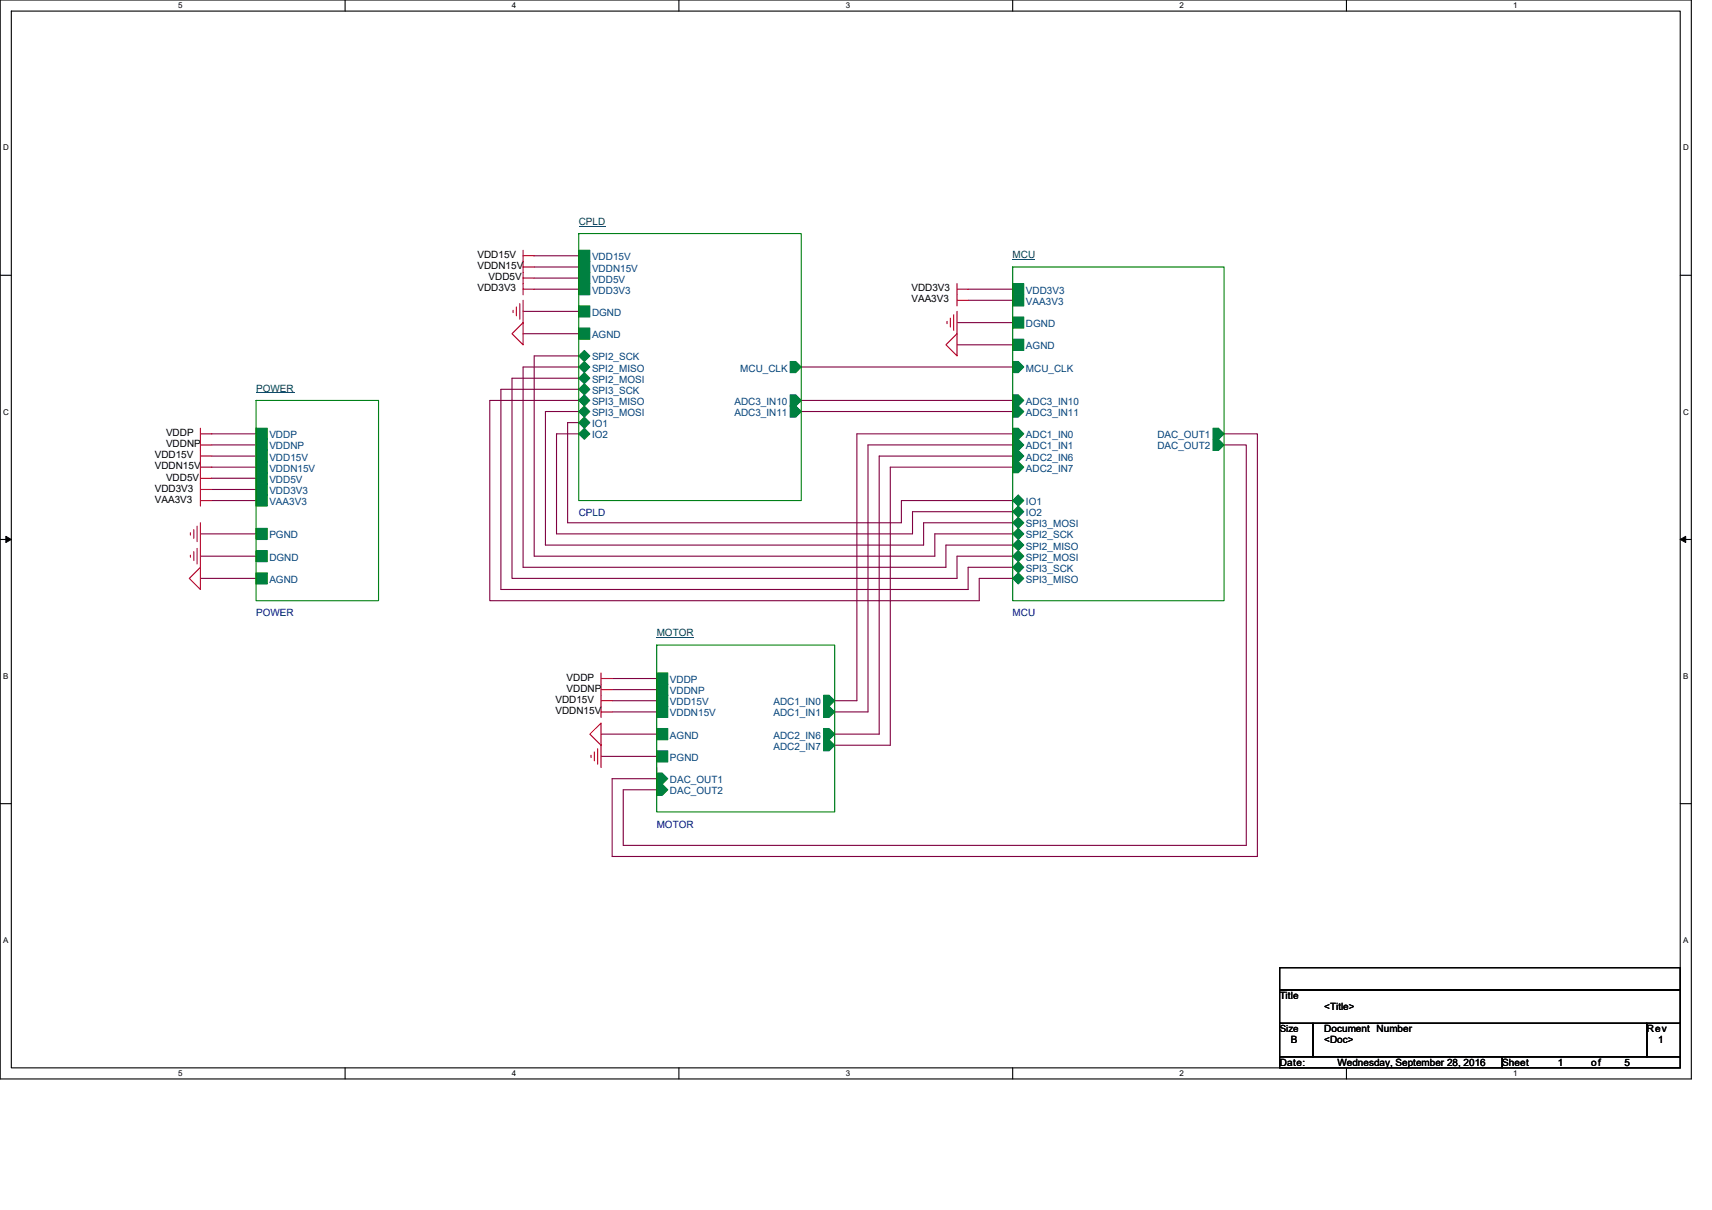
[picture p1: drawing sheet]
<svg xmlns="http://www.w3.org/2000/svg" width="297mm" height="210mm" viewBox="0 0 297 210" stroke-linecap="round" stroke-linejoin="round" font-family="sans-serif">
<path d="M0 0h293.5v187.2h-293.5zM2 1.9h289.5v183.4h-289.5z" fill="none" stroke="#000" stroke-width=".19"/>
<g fill="#fff">
<path d="M30.9 .2h.8v1.6h-.8z"/>
<path d="M30.9 185.5h.8v1.6h-.8z"/>
</g>
<path d="M59.9 0v1.9M59.9 185.3v1.9" fill="none" stroke="#000" stroke-width=".19"/>
<g fill="#fff">
<path d="M88.8 .2h.8v1.6h-.8z"/>
<path d="M88.8 185.5h.8v1.6h-.8z"/>
</g>
<path d="M117.8 0v1.9M117.8 185.3v1.9" fill="none" stroke="#000" stroke-width=".19"/>
<g fill="#fff">
<path d="M146.7 .2h.8v1.6h-.8z"/>
<path d="M146.7 185.5h.8v1.6h-.8z"/>
</g>
<path d="M175.7 0v1.9M175.7 185.3v1.9" fill="none" stroke="#000" stroke-width=".19"/>
<g fill="#fff">
<path d="M204.7 .2h.7v1.6h-.7z"/>
<path d="M204.7 185.5h.7v1.6h-.7z"/>
</g>
<path d="M233.6 0v1.9M233.6 185.3v1.9" fill="none" stroke="#000" stroke-width=".19"/>
<g fill="#fff">
<path d="M262.6 .2h.7v1.6h-.7z"/>
<path d="M262.6 185.5h.7v1.6h-.7z"/>
<path d="M.5 24.8h1v1.6h-1z"/>
<path d="M292 24.8h1v1.6h-1z"/>
<path d="M.5 70.7h1v1.5h-1z"/>
<path d="M292 70.7h1v1.5h-1z"/>
</g>
<path d="M0 47.8h2M291.5 47.8h2" fill="none" stroke="#000" stroke-width=".19"/>
<g fill="#fff">
<path d="M.5 116.5h.9v1.6h-.9z"/>
<path d="M292 116.5h.9v1.6h-.9z"/>
</g>
<path d="M0 93.6h2M291.5 93.6h2" fill="none" stroke="#000" stroke-width=".19"/>
<path d="M1 93.1l1 .5-1 .5zM291.5 93.6l1-.5v1z" fill="#000" stroke="#000" stroke-width=".17"/>
<g fill="#fff">
<path d="M.5 162.4h.9v1.5h-.9z"/>
<path d="M292 162.4h.9v1.5h-.9z"/>
</g>
<path d="M0 139.5h2M291.5 139.5h2M222 167.9h69.5v3.9h-69.5zM222 171.8h69.5v5.8h-69.5zM222 177.6h5.8v5.8h-5.8zM227.8 177.6h57.9v5.8h-57.9zM285.7 177.6h5.8v5.8h-5.8zM222 183.4h38.6v1.9h-38.6zM260.6 183.4h30.9v1.9h-30.9z" fill="none" stroke="#000" stroke-width=".19"/>
<g fill="none" stroke="#800040" stroke-width=".19">
<path d="M90.8 54h9.6M90.8 57.9h9.6M92.7 44.4h7.7M92.7 46.3h7.7M92.7 48.3h7.7M92.7 50.2h7.7M166 56h9.7M166 59.8h9.7M168 50.2h7.7M168 52.1h7.7M36.7 75.3h7.7M36.7 77.2h7.7"/>
<path d="M36.7 79.1h7.7M100.4 73.3h-1.9v17.4h57.9v-3.8h19.3M100.4 75.3h-3.8v17.3h61.7v-3.8h17.4M100.4 71.4h-5.8v23.2h65.6v-3.9h15.5M100.4 61.8h-7.7v34.7h69.5v-3.9h13.5M100.4 63.7h-9.6v34.7h73.3v-3.8h11.6M100.4 65.6h-11.6v34.8h77.2v-3.9h9.7M100.4 67.6h-13.5v34.7h81.1v-3.9h7.7M100.4 69.5h-15.4v34.7h84.9v-3.8h5.8M139 63.7h36.7M139 69.5h36.7M139 71.4h36.7"/>
<path d="M175.7 75.3h-27v46.3h-3.9M175.7 77.2h-25.1v46.3h-5.8M175.7 79.1h-23.2v48.3h-7.7M212.4 77.2h3.8v69.5h-108.1v-9.6h5.8M212.4 75.3h5.8v73.3h-112v-13.5h7.7v-1.9M34.8 92.6h9.6M34.8 96.5h9.6M36.7 81.1h7.7M36.7 83h7.7M36.7 84.9h7.7M36.7 86.9h7.7M175.7 81.1h-21.2v48.2h-9.7"/>
<path d="M34.8 100.4h9.6M106.2 117.8h7.7M106.2 119.7h7.7M104.3 127.4h9.6M104.3 131.3h9.6M106.2 121.6h7.7M106.2 123.5h7.7"/>
</g>
<g fill="none" stroke="#f00" stroke-width=".19">
<path d="M88.8 57.9l2-1.9v3.8zM89 53.8v.5M89.6 53.3v1.5M90.2 52.7v2.7M90.8 44.4h1.9M90.8 43.4v7.8M90.8 46.3h1.9M90.8 48.3h1.9M90.8 50.2h1.9M90.8 52.1v3.9M164.1 59.8l1.9-1.9v3.9zM164.3 55.8v.4"/>
<path d="M164.9 55.2v1.5M165.5 54.6v2.7M166 50.2h2M166 49.2v3.9M166 52.1h2M166 54v3.9M34.8 75.3h1.9M34.8 74.3v13.5M34.8 77.2h1.9M34.8 79.1h1.9M33 92.5v.4M33 96.3v.4"/>
<path d="M33.6 91.9v1.5M33.6 95.7v1.6M34.2 91.3v2.7M34.2 95.2v2.7M34.8 81.1h1.9M34.8 83h1.9M34.8 84.9h1.9M34.8 86.9h1.9M34.8 90.7v7.7M32.8 100.4l2-2v3.9zM104.3 117.8h1.9M104.3 116.8v7.7"/>
<path d="M104.3 119.7h1.9M102.3 127.4l2-1.9v3.8zM102.5 131.1v.4M103.1 130.5v1.5M103.7 129.9v2.7M104.3 121.6h1.9M104.3 123.5h1.9M104.3 129.3v3.9"/>
</g>
<path d="M100.4 39.2h4.6M175.7 45h3.9M44.4 68.2h6.7M113.9 110.7h6.5" fill="none" stroke="#004040" stroke-width=".17"/>
<g fill="#008040" stroke="#008040" stroke-width=".19">
<path d="M113.9 134.2h1l1 .9-1 1h-1z" fill-rule="evenodd"/>
<path d="M113.9 136.1h1l1 1-1 .9h-1z" fill-rule="evenodd"/>
<path d="M142.9 126.4h.9l1 1-1 1h-.9z" fill-rule="evenodd"/>
<path d="M142.9 120.7h.9l1 .9-1 1h-.9z" fill-rule="evenodd"/>
<path d="M142.9 122.6h.9l1 .9-1 1h-.9z" fill-rule="evenodd"/>
<path d="M142.9 128.4h.9l1 .9-1 1h-.9z" fill-rule="evenodd"/>
<path d="M113.9 116.8h2v1.9h-2z" fill-rule="evenodd"/>
<path d="M113.9 118.7h2v1.9h-2z" fill-rule="evenodd"/>
<path d="M113.9 120.7h2v1.9h-2z" fill-rule="evenodd"/>
<path d="M113.9 122.6h2v1.9h-2z" fill-rule="evenodd"/>
<path d="M113.9 130.3h2v1.9h-2z" fill-rule="evenodd"/>
<path d="M113.9 126.4h2v2h-2z" fill-rule="evenodd"/>
<path d="M137.1 62.7h1l.9 1-.9 1h-1z" fill-rule="evenodd"/>
<path d="M137.1 68.5h1l.9 1-.9 1h-1z" fill-rule="evenodd"/>
<path d="M137.1 70.5h1l.9 .9-.9 1h-1z" fill-rule="evenodd"/>
<path d="M100.4 43.4h1.9v2h-1.9z" fill-rule="evenodd"/>
<path d="M100.4 45.4h1.9v1.9h-1.9z" fill-rule="evenodd"/>
<path d="M100.4 47.3h1.9v1.9h-1.9z" fill-rule="evenodd"/>
<path d="M100.4 49.2h1.9v2h-1.9z" fill-rule="evenodd"/>
<path d="M100.4 53.1h1.9v1.9h-1.9z" fill-rule="evenodd"/>
<path d="M100.4 61.8l1-1 .9 1-.9 .9z" fill-rule="evenodd"/>
<path d="M100.4 63.7l1-1 .9 1-.9 1z" fill-rule="evenodd"/>
<path d="M100.4 65.6l1-.9 .9 .9-.9 1z" fill-rule="evenodd"/>
<path d="M100.4 67.6l1-1 .9 1-.9 .9z" fill-rule="evenodd"/>
<path d="M100.4 69.5l1-1 .9 1-.9 1z" fill-rule="evenodd"/>
<path d="M100.4 71.4l1-.9 .9 .9-.9 1z" fill-rule="evenodd"/>
<path d="M100.4 73.3l1-.9 .9 .9-.9 1z" fill-rule="evenodd"/>
<path d="M100.4 75.3l1-1 .9 1-.9 .9z" fill-rule="evenodd"/>
<path d="M100.4 56.9h1.9v2h-1.9z" fill-rule="evenodd"/>
<path d="M175.7 74.3h1l.9 1-.9 .9h-1z" fill-rule="evenodd"/>
<path d="M175.7 76.2h1l.9 1-.9 1h-1z" fill-rule="evenodd"/>
<path d="M175.7 78.2h1l.9 .9-.9 1h-1z" fill-rule="evenodd"/>
<path d="M175.7 80.1h1l.9 1-.9 .9h-1z" fill-rule="evenodd"/>
<path d="M175.7 70.5h1l.9 .9-.9 1h-1z" fill-rule="evenodd"/>
<path d="M175.7 68.5h1l.9 1-.9 1h-1z" fill-rule="evenodd"/>
<path d="M210.5 74.3h.9l1 1-1 .9h-.9z" fill-rule="evenodd"/>
<path d="M210.5 76.2h.9l1 1-1 1h-.9z" fill-rule="evenodd"/>
<path d="M175.7 62.7h1l.9 1-.9 1h-1z" fill-rule="evenodd"/>
<path d="M175.7 49.2h1.9v2h-1.9z" fill-rule="evenodd"/>
<path d="M175.7 51.2h1.9v1.9h-1.9z" fill-rule="evenodd"/>
<path d="M175.7 55h1.9v1.9h-1.9z" fill-rule="evenodd"/>
<path d="M175.7 86.9l1-1 .9 1-.9 .9z" fill-rule="evenodd"/>
<path d="M175.7 88.8l1-1 .9 1-.9 1z" fill-rule="evenodd"/>
<path d="M175.7 90.7l1-.9 .9 .9-.9 1z" fill-rule="evenodd"/>
<path d="M175.7 92.6l1-.9 .9 .9-.9 1z" fill-rule="evenodd"/>
<path d="M175.7 94.6l1-1 .9 1-.9 .9z" fill-rule="evenodd"/>
<path d="M175.7 96.5l1-1 .9 1-.9 1z" fill-rule="evenodd"/>
<path d="M175.7 98.4l1-.9 .9 .9-.9 1z" fill-rule="evenodd"/>
<path d="M175.7 100.4l1-1 .9 1-.9 .9z" fill-rule="evenodd"/>
<path d="M175.7 58.9h1.9v1.9h-1.9z" fill-rule="evenodd"/>
<path d="M44.4 74.3h2v1.9h-2z" fill-rule="evenodd"/>
<path d="M44.4 76.2h2v2h-2z" fill-rule="evenodd"/>
<path d="M44.4 78.2h2v1.9h-2z" fill-rule="evenodd"/>
<path d="M44.4 80.1h2v1.9h-2z" fill-rule="evenodd"/>
<path d="M44.4 82h2v2h-2z" fill-rule="evenodd"/>
<path d="M44.4 84h2v1.9h-2z" fill-rule="evenodd"/>
<path d="M44.4 85.9h2v1.9h-2z" fill-rule="evenodd"/>
<path d="M44.4 95.5h2v2h-2z" fill-rule="evenodd"/>
<path d="M44.4 99.4h2v1.9h-2z" fill-rule="evenodd"/>
<path d="M44.4 91.7h2v1.9h-2z" fill-rule="evenodd"/>
</g>
<path d="M100.4 40.5h38.6v46.4h-38.6zM175.7 46.3h36.7v57.9h-36.7zM44.4 69.5h21.3v34.7h-21.3zM113.9 112h30.9v28.9h-30.9z" fill="none" stroke="#008000" stroke-width=".19"/>
<g font-size="1.7" fill="#004040">
<text x="100.4" y="39">CPLD</text>
<text x="175.7" y="44.8">MCU</text>
<text x="44.4" y="67.9">POWER</text>
<text x="113.9" y="110.4">MOTOR</text>
</g>
<g font-size="1.7">
<text x="82.8" y="44.8">VDD15V</text>
<text x="82.8" y="46.7">VDDN15V</text>
<text x="82.8" y="50.6">VDD3V3</text>
<text x="84.8" y="48.6">VDD5V</text>
<text x="158.1" y="50.6">VDD3V3</text>
<text x="158.1" y="52.5">VAA3V3</text>
<text x="28.8" y="75.7">VDDP</text>
<text x="28.8" y="77.6">VDDNP</text>
<text x="26.9" y="79.5">VDD15V</text>
<text x="26.9" y="81.4">VDDN15V</text>
<text x="28.8" y="83.4">VDD5V</text>
<text x="26.9" y="85.3">VDD3V3</text>
<text x="26.9" y="87.2">VAA3V3</text>
<text x="98.3" y="118.1">VDDP</text>
<text x="96.4" y="122">VDD15V</text>
<text x="96.4" y="123.9">VDDN15V</text>
<text x="98.3" y="120.1">VDDNP</text>
<text x="222" y="173.4">Title</text>
<text x="222" y="179.1">Size</text>
<text x="229.8" y="179.1">Document Number</text>
<text x="229.8" y="175.3">&lt;Title&gt;</text>
<text x="285.7" y="179.1">Rev</text>
<text x="222" y="184.9">Date:</text>
<text x="224" y="181.1">B</text>
<text x="229.8" y="181.1">&lt;Doc&gt;</text>
<text x="232.1" y="184.9">Wednesday, September 28, 2016</text>
<text x="260.6" y="184.9">Sheet</text>
<text x="270.3" y="184.9">1</text>
<text x="276.1" y="184.9">of</text>
<text x="281.9" y="184.9">5</text>
<text x="287.7" y="181.1">1</text>
</g>
<g font-size="1.7" fill="#004080">
<text x="102.7" y="45.2">VDD15V</text>
<text x="102.7" y="47.1">VDDN15V</text>
<text x="102.7" y="49">VDD5V</text>
<text x="102.7" y="51">VDD3V3</text>
<text x="178" y="51">VDD3V3</text>
<text x="178" y="52.9">VAA3V3</text>
<text x="102.7" y="54.8">DGND</text>
<text x="102.7" y="58.7">AGND</text>
<text x="178" y="56.8">DGND</text>
<text x="102.7" y="62.5">SPI2_SCK</text>
<text x="102.7" y="64.5">SPI2_MISO</text>
<text x="128.4" y="64.5">MCU_CLK</text>
<text x="178" y="64.5">MCU_CLK</text>
<text x="178" y="60.6">AGND</text>
<text x="102.7" y="66.4">SPI2_MOSI</text>
<text x="102.7" y="68.3">SPI3_SCK</text>
<text x="102.7" y="70.3">SPI3_MISO</text>
<text x="127.4" y="70.3">ADC3_IN10</text>
<text x="178" y="70.3">ADC3_IN10</text>
<text x="46.7" y="76.1">VDDP</text>
<text x="46.7" y="78">VDDNP</text>
<text x="102.7" y="72.2">SPI3_MOSI</text>
<text x="102.7" y="74.1">IO1</text>
<text x="102.7" y="76.1">IO2</text>
<text x="127.4" y="72.2">ADC3_IN11</text>
<text x="178" y="76.1">ADC1_IN0</text>
<text x="178" y="78">ADC1_IN1</text>
<text x="178" y="72.2">ADC3_IN11</text>
<text x="200.8" y="76.1">DAC_OUT1</text>
<text x="200.8" y="78">DAC_OUT2</text>
<text x="46.7" y="79.9">VDD15V</text>
<text x="46.7" y="81.9">VDDN15V</text>
<text x="46.7" y="83.8">VDD5V</text>
<text x="178" y="79.9">ADC2_IN6</text>
<text x="178" y="81.9">ADC2_IN7</text>
<text x="46.7" y="85.7">VDD3V3</text>
<text x="46.7" y="87.7">VAA3V3</text>
<text x="178" y="87.7">IO1</text>
<text x="178" y="89.6">IO2</text>
<text x="46.7" y="93.4">PGND</text>
<text x="178" y="91.5">SPI3_MOSI</text>
<text x="178" y="93.4">SPI2_SCK</text>
<text x="178" y="95.4">SPI2_MISO</text>
<text x="46.7" y="97.3">DGND</text>
<text x="46.7" y="101.2">AGND</text>
<text x="178" y="97.3">SPI2_MOSI</text>
<text x="178" y="99.2">SPI3_SCK</text>
<text x="178" y="101.2">SPI3_MISO</text>
<text x="116.2" y="118.5">VDDP</text>
<text x="116.2" y="120.5">VDDNP</text>
<text x="116.2" y="122.4">VDD15V</text>
<text x="116.2" y="124.3">VDDN15V</text>
<text x="134.2" y="122.4">ADC1_IN0</text>
<text x="134.2" y="124.3">ADC1_IN1</text>
<text x="116.2" y="128.2">AGND</text>
<text x="134.2" y="128.2">ADC2_IN6</text>
<text x="134.2" y="130.1">ADC2_IN7</text>
<text x="116.2" y="135.9">DAC_OUT1</text>
<text x="116.2" y="137.8">DAC_OUT2</text>
<text x="116.2" y="132">PGND</text>
</g>
<g font-size="1.7" fill="#000080">
<text x="100.4" y="89.6">CPLD</text>
<text x="44.4" y="106.9">POWER</text>
<text x="175.7" y="106.9">MCU</text>
<text x="113.9" y="143.6">MOTOR</text>
</g>
<g font-size="1.4">
<text x="30.9" y="1.5">5</text>
<text x="88.8" y="1.5">4</text>
<text x="146.7" y="1.5">3</text>
<text x="204.7" y="1.5">2</text>
<text x="262.6" y="1.5">1</text>
<text x=".5" y="26.1">D</text>
<text x="292" y="26.1">D</text>
<text x=".5" y="71.9">C</text>
<text x="292" y="71.9">C</text>
<text x=".5" y="117.8">B</text>
<text x="292" y="117.8">B</text>
<text x=".5" y="163.6">A</text>
<text x="292" y="163.6">A</text>
<text x="30.9" y="186.8">5</text>
<text x="88.8" y="186.8">4</text>
<text x="146.7" y="186.8">3</text>
<text x="204.7" y="186.8">2</text>
<text x="262.6" y="186.8">1</text>
</g>
</svg>
